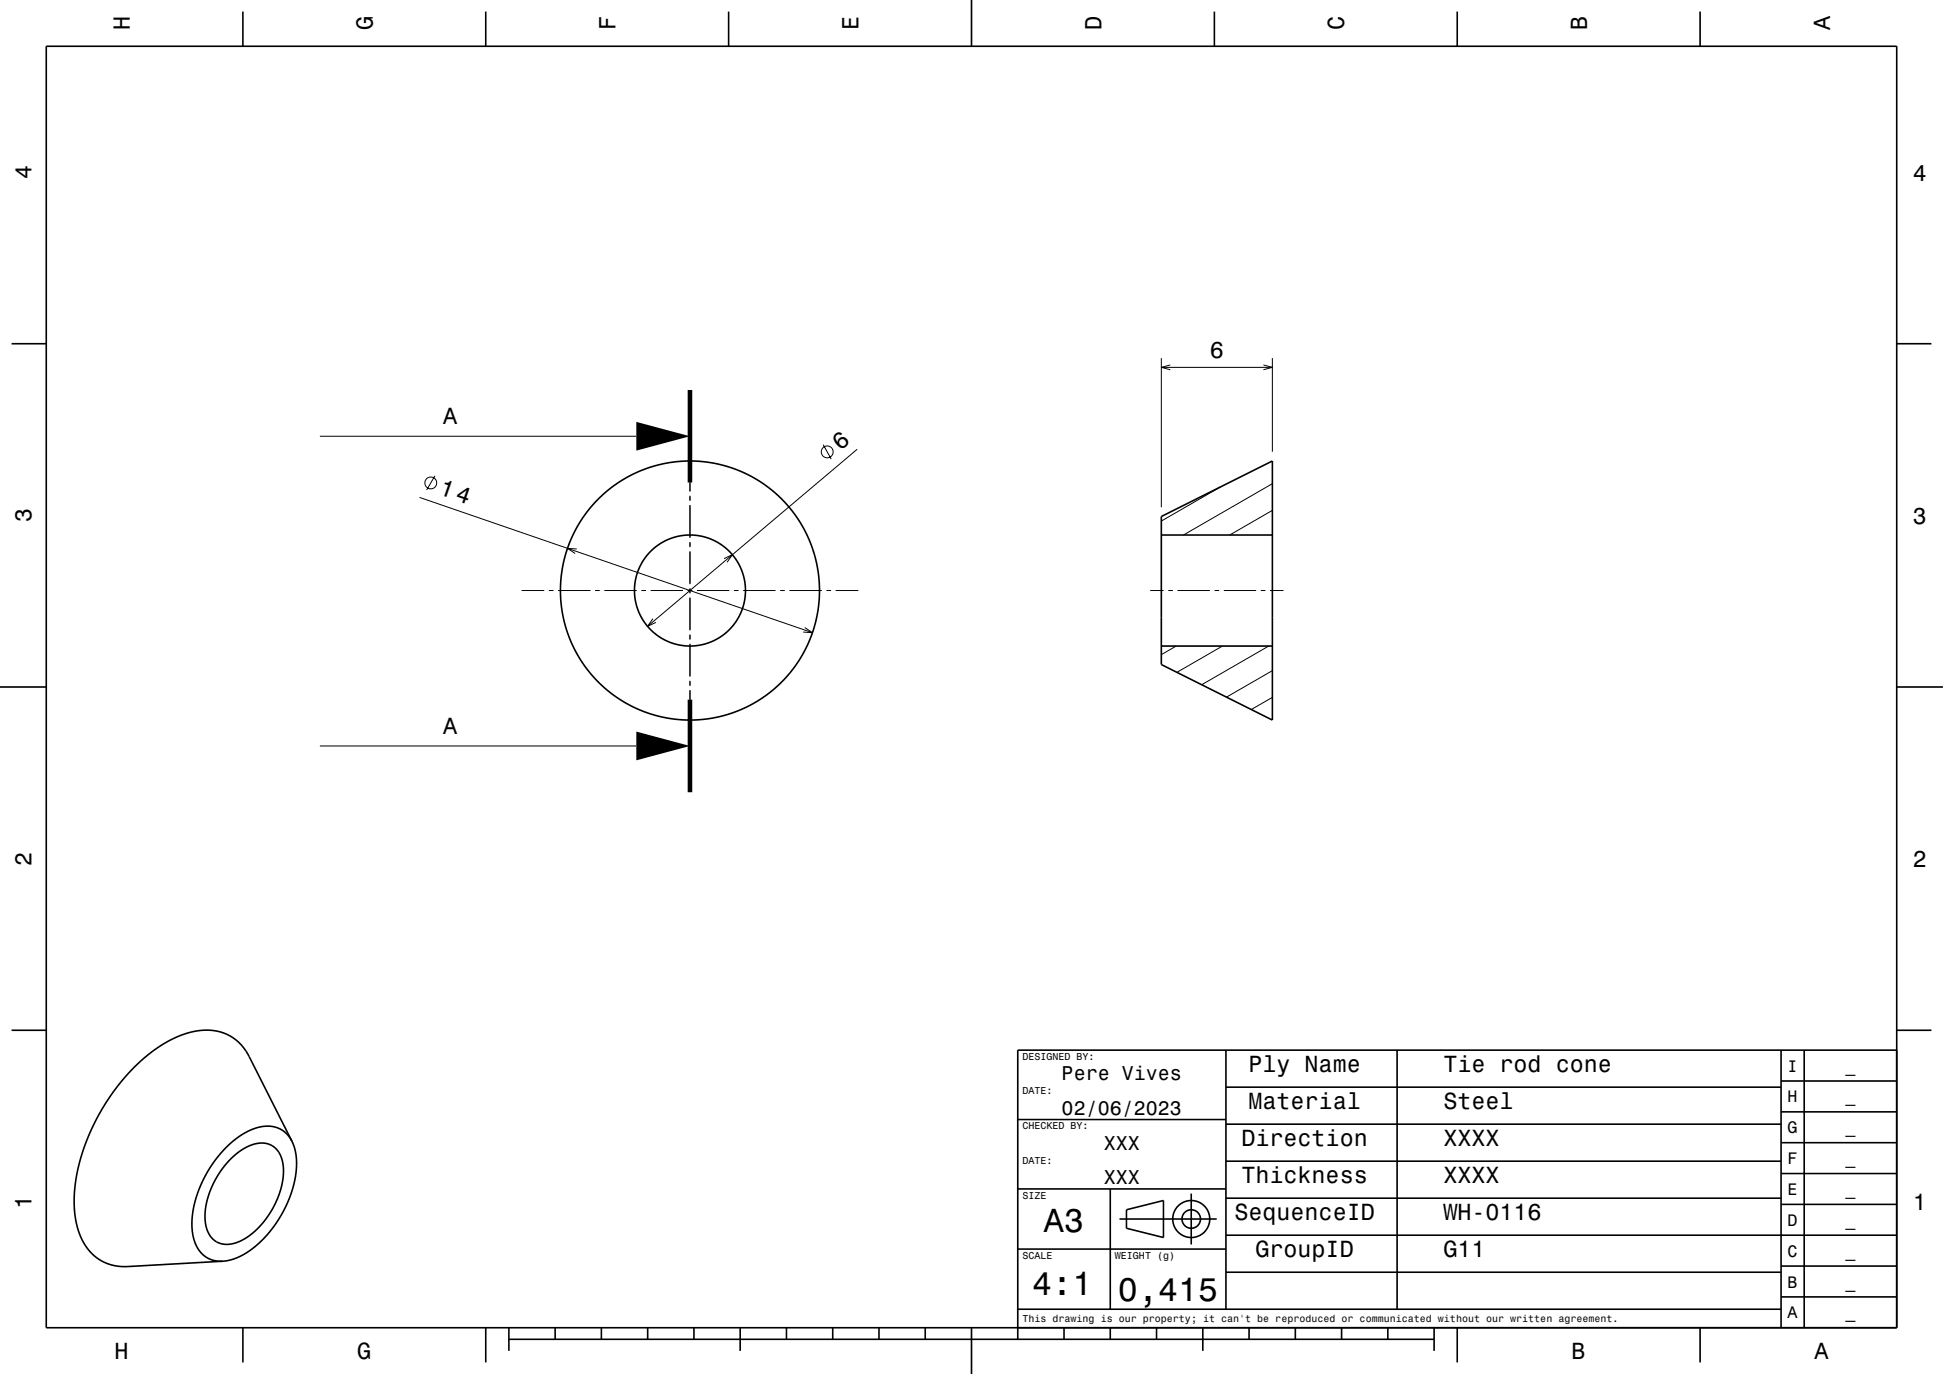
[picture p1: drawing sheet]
<svg xmlns="http://www.w3.org/2000/svg" width="420mm" height="297mm" viewBox="0 0 420 297" stroke-linecap="round" stroke-linejoin="round" font-family="sans-serif">
<g fill="none" stroke="#000" stroke-width=".22">
<path d="M251 77.4v32.2M251 79.4h24M253 78.9l-2 .5 2 .5M273.1 78.9l1.9 .5-1.9 .5M275 77.4v20.2M69.1 94.3h68.5M149.1 91.2v4.9M149.1 97.1v1M149.1 99.1v7.2M177.9 96.1l1.8 3.1M185.3 97.1l-45.3 38.3M90.7 107.5l84.9 29.3"/>
<path d="M94 102.8l-1.8 3.1M124.7 118.7l-2-.2 1.6 1.1M149.1 107.1v1.2M149.1 109.1v7.2M149.1 117.1v1.2M149.1 119.1v7.2M263.8 105.3l-12.8 7.3M275 110.3l-9.2 5.3M275 104.6l-19.2 11M112.7 127.6h4.9M118.6 127.6h1M120.6 127.6h7"/>
<path d="M128.6 127.6h1M130.6 127.6h7M138.6 127.6h1M140.6 127.6h7M141.1 133.7l-1.1 1.7 1.8-.9M148.6 127.6h1M149.1 127.1v1.2M149.1 129.1v7.2M149.1 137.1v1.2M149.1 139.1v7.2M150.6 127.6h7M156.5 120.8l1.8-.9-1.1 1.6"/>
<path d="M158.6 127.6h1M160.6 127.6h7M168.6 127.6h1M170.6 127.6h7M174 135.6l1.6 1.2-2-.2M178.6 127.6h1M180.6 127.6h4.9M248.6 127.6h2.9M252.5 127.6h1M254.3 139.6l-3.3 1.9M254.5 127.6h7M262.5 127.6h1"/>
<path d="M264.3 139.6l-9.9 5.7M264.5 127.6h7M272.5 127.6h1M274.3 139.6l-14.5 8.4M274.5 127.6h2.9M149.1 147.1v1.2M149.1 149.1v7M149.1 157.1v1M149.1 159.1v4.9M275 150.7l-4.5 2.7M275 145l-9.9 5.7M69.1 161.2h68.5"/>
<circle cx="178.8" cy="97.7" r="1.28"/>
<circle cx="93.1" cy="104.4" r="1.28"/>
</g>
<g fill="none" stroke="#000" stroke-width=".35">
<path d="M10 10h400v277h-400zM52.5 2.5v7.5M105 2.5v7.5M157.5 2.5v7.5M210 0v10M262.5 2.5v7.5M315 2.5v7.5M367.5 2.5v7.5M2.5 74.3h7.5M410 74.3h7.5M251 111.6l24-12v56l-24-12zM251 115.6h24"/>
<path d="M251 139.6h24M0 148.5h10M410 148.5h10M2.5 222.7h7.5M265 235h120M265 227v56M302 227v56M385 233.7h25M385 227v60M390 227v60M410 222.7h7.5M410 227h-190v62.5"/>
<path d="M49.8 250.6l1.7-1.5 1.6-1 1.9-.8 1.5-.2a4.7 4.7 0 0 1 4.7 4.7v2.8l-.6 2.7-1.1 3-1.7 2.7-2 2.5-2.1 1.7-2.3 1.3-2.3 .5a4.8 4.8 0 0 1-4.7-4.9l-.1-1.8 .2-1.7 1.1-3.7 1.9-3.5zM63.1 246.7l-10.1-19.7-1.3-1.6-1.5-1.2-1.8-.9-2-.5-2.8-.1-3.4 .7-3.2 1.3-3.3 2-3.3 2.7-3.3 3.3-2.9 3.7-2.5 4-2.1 4-1.7 4.5-1.1 4.1-.7 4.2v3.7l.4 3.6 1.1 3.2 1.6 2.5 1.2 1.3 1.8 1.2 1.8 .7 1.9 .3 1.8 .1 20.4-1.2M63.1 246.7l-.6-1-.9-.9-.8-.6-1-.5-2.3-.3-2.7 .6-2.8 1.5-2.4 1.9-2.3 2.4-2.4 3.4-1.7 3.4-1.2 3.6-.5 3.3 .1 3.2 .9 2.6 .6 1.1 .8 .9 1.1 .7 .9 .4 2.2 .2M63.1 246.7l.6 1.5 .3 1.8 .1 2-.2 2.2-1.1 4.3-2.1 4.2-2.5 3.7-1.6 1.7-1.7 1.6-1.8 1.2-1.7 .9-1.6 .6-1.7 .2M220 257h45M220 242h45M240 257v26M257.5 258v11M265 259h120M265 251h120M265 243h120M385 253.7h25"/>
<path d="M385 247h25M385 240.3h25M220 270h45M242 263.5h21M243.5 261.5l8-2v8l-8-2zM265 275h120M265 267h145M385 273.7h25M385 260.3h25M52.5 287v7.5M105 287v7.5M110 289.5h200"/>
<path d="M110 287v5M120 287v2.5M130 287v2.5M140 287v2.5M150 287v2.5M160 287v5M170 287v2.5M180 287v2.5M190 287v2.5M200 287v2.5M210 287v10M220 283h165"/>
<path d="M230 287v2.5M240 287v2.5M250 287v2.5M260 287v5M270 287v2.5M280 287v2.5M290 287v2.5M300 287v2.5M310 287v5M315 287v7.5M367.5 287v7.5M385 280.3h25"/>
<circle cx="149.1" cy="127.6" r="28"/>
<circle cx="149.1" cy="127.6" r="12"/>
<circle cx="257.5" cy="263.5" r="2"/>
<circle cx="257.5" cy="263.5" r="4"/>
</g>
<path d="M149.1 84.3v20M149.1 151.2v20" fill="none" stroke="#000" stroke-width="1" stroke-linecap="butt"/>
<g fill="#000">
<path d="M137.6 91.2l11.5 3.1-11.5 3.1z" fill-rule="evenodd"/>
<path d="M137.6 158.1l11.5 3.1-11.5 3.2z" fill-rule="evenodd"/>
</g>
<g font-size="7.2">
<text x="225.7" y="266.3">A3</text>
<text x="223.1" y="279.9">4:1</text>
<text x="241.7" y="281.3">0,415</text>
</g>
<text font-size="5.1" x="94.7" y="106.8" transform="rotate(19 94.7 106.8)">14</text>
<g font-size="5">
<text x="28.1" y="6.5" transform="rotate(-90 28.1 6.5)">H</text>
<text x="80.6" y="6.5" transform="rotate(-90 80.6 6.5)">G</text>
<text x="133.1" y="6.5" transform="rotate(-90 133.1 6.5)">F</text>
<text x="185.6" y="6.5" transform="rotate(-90 185.6 6.5)">E</text>
<text x="238.1" y="6.5" transform="rotate(-90 238.1 6.5)">D</text>
<text x="290.6" y="6.5" transform="rotate(-90 290.6 6.5)">C</text>
<text x="343.1" y="6.5" transform="rotate(-90 343.1 6.5)">B</text>
<text x="395.6" y="6.5" transform="rotate(-90 395.6 6.5)">A</text>
<text x="6.8" y="38.7" transform="rotate(-90 6.8 38.7)">4</text>
<text x="413.5" y="39">4</text>
<text x="261.5" y="77.4">6</text>
<text x="95.8" y="91.7">A</text>
<text x="181.7" y="97.5" transform="rotate(-41 181.7 97.5)">6</text>
<text x="6.8" y="112.9" transform="rotate(-90 6.8 112.9)">3</text>
<text x="413.5" y="113.2">3</text>
<text x="95.8" y="158.6">A</text>
<text x="6.8" y="187.1" transform="rotate(-90 6.8 187.1)">2</text>
<text x="413.5" y="187.4">2</text>
<text x="269.9" y="231.8">Ply Name</text>
<text x="312" y="231.8">Tie rod cone</text>
<text x="269.9" y="239.8">Material</text>
<text x="312" y="239.8">Steel</text>
<text x="268.3" y="247.8">Direction</text>
<text x="312" y="247.8">XXXX</text>
<text x="268.3" y="255.8">Thickness</text>
<text x="312" y="255.8">XXXX</text>
<text x="6.8" y="261.3" transform="rotate(-90 6.8 261.3)">1</text>
<text x="266.8" y="263.8">SequenceID</text>
<text x="312" y="263.8">WH-0116</text>
<text x="413.5" y="261.6">1</text>
<text x="271.4" y="271.8">GroupID</text>
<text x="312" y="271.8">G11</text>
<text x="24.7" y="293.8">H</text>
<text x="77.2" y="293.8">G</text>
<text x="339.7" y="293.8">B</text>
<text x="392.2" y="293.8">A</text>
</g>
<g font-size="4.3">
<text x="229.5" y="233.5">Pere Vives</text>
<text x="229.5" y="241">02/06/2023</text>
<text x="238.6" y="248.5">XXX</text>
<text x="238.6" y="256">XXX</text>
</g>
<g font-size="3.6">
<text x="386.4" y="231.6">I</text>
<text x="398.9" y="231.6">_</text>
<text x="386.4" y="238.3">H</text>
<text x="398.9" y="238.3">_</text>
<text x="386.4" y="245">G</text>
<text x="398.9" y="245">_</text>
<text x="386.4" y="251.6">F</text>
<text x="398.9" y="251.6">_</text>
<text x="386.4" y="258.3">E</text>
<text x="398.9" y="258.3">_</text>
<text x="386.4" y="265">D</text>
<text x="398.9" y="265">_</text>
<text x="386.4" y="271.6">C</text>
<text x="398.9" y="271.6">_</text>
<text x="386.4" y="278.3">B</text>
<text x="398.9" y="278.3">_</text>
<text x="386.4" y="285">A</text>
<text x="398.9" y="285">_</text>
</g>
<g font-size="2.2">
<text x="221" y="229.1">DESIGNED BY:</text>
<text x="221" y="236.6">DATE:</text>
<text x="221" y="244.1">CHECKED BY:</text>
<text x="221" y="251.6">DATE:</text>
<text x="221" y="259.1">SIZE</text>
<text x="221" y="272.1">SCALE</text>
<text x="241" y="272.1">WEIGHT (g)</text>
<text x="221" y="285.8">This drawing is our property; it can't be reproduced or communicated without our written agreement.</text>
</g>
</svg>
